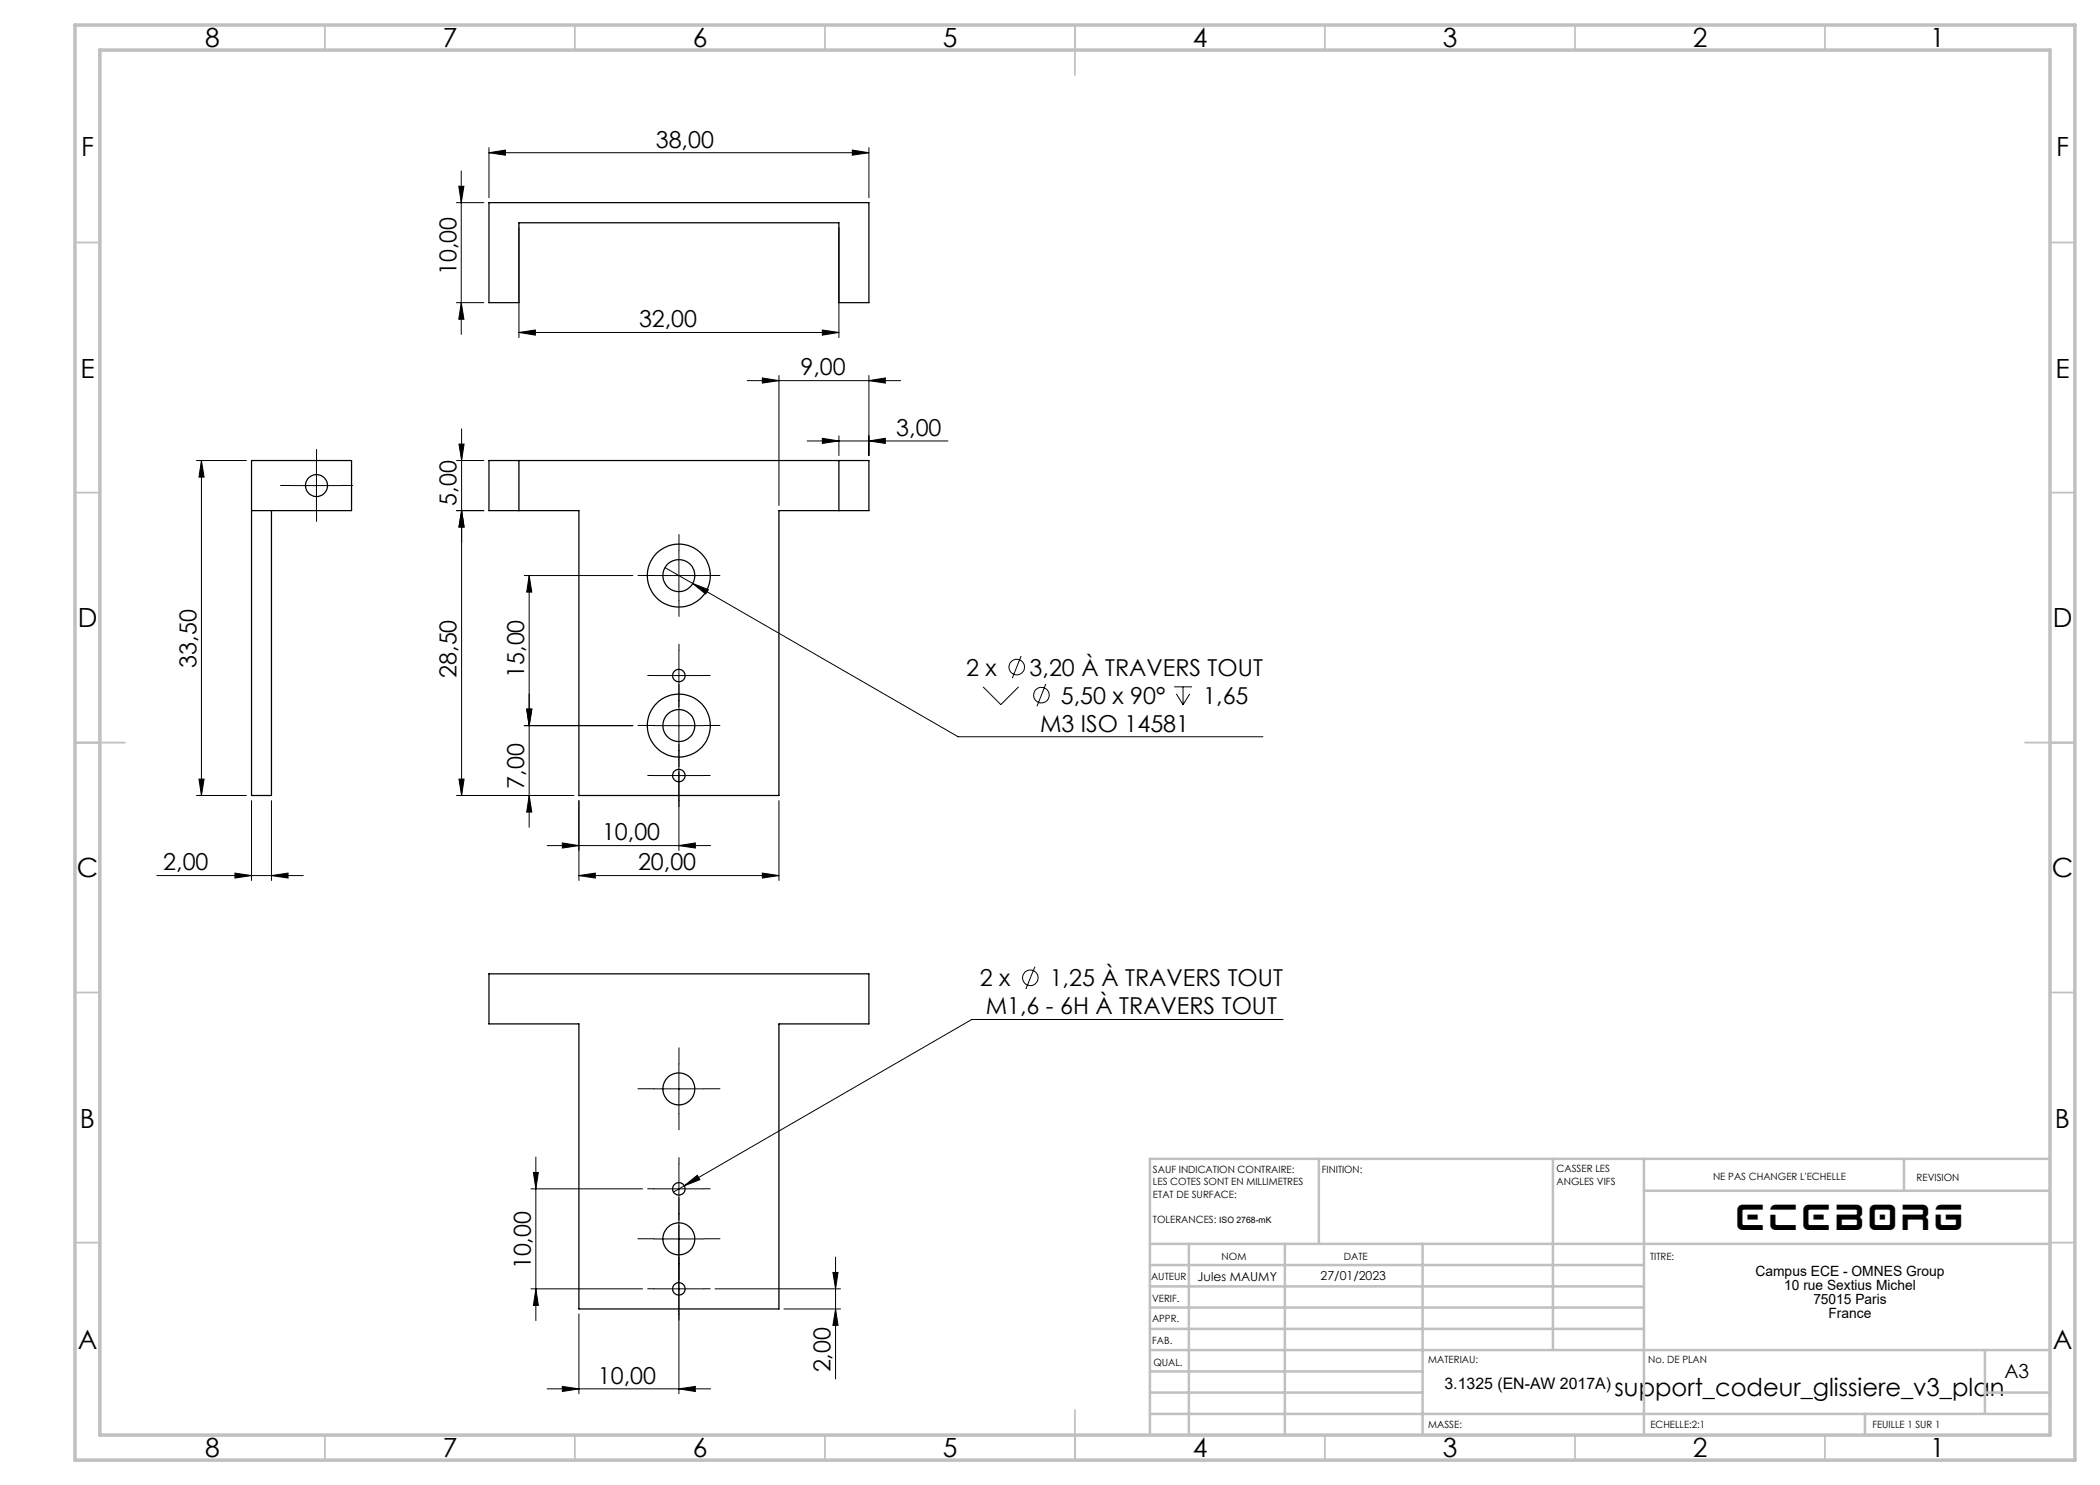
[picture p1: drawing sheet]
<svg xmlns="http://www.w3.org/2000/svg" width="420mm" height="297mm" viewBox="0 0 420 297" stroke-linecap="round" stroke-linejoin="round" font-family="sans-serif">
<g fill="none" stroke="#000" stroke-width=".2">
<path d="M91.8 37.2h1l-.5 3.3zM92.3 34.2v32.7M97.8 30.5l3.3-.5v1zM97.8 29.5v10M97.8 30.5h76M170.5 30l3.3 .5-3.3 .5zM173.8 29.5v10M91.3 40.5h5.5M103.8 45.5v22M167.8 45.5v22M91.3 60.5h5.5M92.3 60.5l.5 3.3h-1z"/>
<path d="M103.8 66.5l3.3-.5v1zM103.8 66.5h64M149.4 76.1h30.7M152.5 75.6l3.3 .5-3.3 .5zM155.8 75.1v26M164.5 66l3.3 .5-3.3 .5zM173.8 76.1l3.3-.5v1zM173.8 75.1v16M39.3 92.1h10M40.3 92.1l.5 3.3h-1zM40.3 92.1v67M58.3 97.1h10"/>
<path d="M63.3 92.1v10M91.3 92.1h5.5M91.8 88.8h1l-.5 3.3zM92.3 85.8v73.3M161.4 88.2h28.2M164.5 87.7l3.3 .5-3.3 .5zM167.8 87.2v3.9M173.8 88.2l3.3-.5v1zM92.3 102.1l.5 3.3h-1zM96.8 102.1h-5.5M104.8 115.1h21.8M105.8 115.1v50.3"/>
<path d="M105.8 115.1l.6 3.3h-1.1zM130.8 115.1h10M133 113.5l5.5 3.2M135.8 110.1v10M138.5 116.7l3.2 1.2-.6 .9zM138.5 116.7l53.1 30.7h61M130.8 135.1h10M135.8 130.1v40M196.6 137.4l3.6 3.5 3.5-3.5M204.2 131.2l-1.7 4.4M209.2 136.8l-1.8 4.4M234.8 137.4h3.6"/>
<path d="M235.3 138.8l1.3 2.1M236.6 137.4v3.5M237.9 138.8l-1.3 2.1M39.3 159.1h10M39.8 155.8h1l-.5 3.3zM91.3 159.1h23.5M91.8 155.8h1l-.5 3.3zM104.8 145.1h21.8M105.3 141.8h1.1l-.6 3.3zM105.8 159.1l.6 3.3h-1.1zM130.8 145.1h10M130.8 155.1h10"/>
<path d="M31.4 175.1h29.2M47 174.6l3.3 .5-3.3 .5zM50.3 160.1v16M54.3 175.1l3.3-.5v1zM54.3 160.1v16M109.4 169.1h32.7M112.5 168.6l3.3 .5-3.3 .5zM115.8 160.1v16M115.8 175.1l3.3-.5v1zM115.8 175.1h40M135.8 169.1l3.3-.5v1zM152.5 174.6l3.3 .5-3.3 .5z"/>
<path d="M155.8 160.1v16M207 193.4l-1.8 4.4M130.8 217.8h10M135.8 212.8v10M256.6 203.9h-62.3l-57.5 33.3M106.2 237.8h22.3M106.7 234.5h1l-.5 3.3zM107.2 231.4v32.7M130.8 237.8h10M135.8 232.8v46M136.8 237.2l2.7-2.1 .5 .8zM136.8 237.2l-2.1 1.2"/>
<path d="M106.2 257.8h22.3M107.2 257.8l.5 3.3h-1zM130.8 257.8h10M130.8 247.8h10M143 257.8h25.1M166.6 254.5h1l-.5 3.3zM167.1 251.4v24.4M109.4 277.8h32.7M112.5 277.3l3.3 .5-3.3 .5zM115.8 262.8v16M135.8 277.8l3.3-.5v1zM156.8 261.8h11.3"/>
<path d="M167.1 261.8l.5 3.3h-1z"/>
<circle cx="203.3" cy="133.4" r="1.55"/>
<circle cx="208.3" cy="139" r="1.55"/>
<circle cx="206.1" cy="195.6" r="1.55"/>
</g>
<g fill="none" stroke="#000" stroke-width=".2" stroke-dasharray="30.5 1.3 1.3 1.3">
<path d="M58.3 97.1h-2.2M63.3 92.1v-2.2M68.3 97.1h2.2M63.3 102.1v2.2M130.8 115.1h-3.2M135.8 110.1v-3.2M140.8 115.1h3.2M130.8 135.1h-1.3M135.8 120.1v3.2M135.8 130.1v-1.3M140.8 135.1h1.2M130.8 145.1h-3.2"/>
<path d="M130.8 155.1h-1.3M135.8 140.1v-3.2M135.8 150.1v3.2M135.8 140.1v1.2M135.8 150.1v-1.3M140.8 145.1h3.2M140.8 155.1h1.2M135.8 160.1v1.2M130.8 217.8h-3.2M135.8 212.8v-3.2M140.8 217.8h3.2M130.8 237.8h-1.3"/>
<path d="M135.8 232.8v-1.3M135.8 222.8v3.2M140.8 237.8h1.2M130.8 257.8h-1.3M130.8 247.8h-3.2M135.8 252.8v-1.3M135.8 242.8v1.2M135.8 242.8v-3.2M135.8 252.8v3.2M140.8 257.8h1.2M140.8 247.8h3.2M135.8 262.8v1.2"/>
</g>
<g fill="none" stroke="#c0c0c0" stroke-width=".35">
<path d="M65 5v5M115 5v5M165 5v5M215 5v10M265 5v5M315 5v5M365 5v5M15 48.5h5M410 48.5h5M15 98.5h5M410 98.5h5M15 148.5h10"/>
<path d="M405 148.5h10M15 198.5h5M410 198.5h5M15 248.5h5M410 248.5h5M65 287v5M115 287v5M165 287v5M215 282v10M265 287v5M315 287v5M365 287v5"/>
</g>
<g fill="none" stroke="#c0c0c0" stroke-width=".5">
<path d="M263.8 231.8v17M310.6 231.8v38.2M328.8 231.8v55.2M328.8 238.2h81.2M380.8 231.8v6.4M410 231.8h-180v55.2M230 248.8h180M230 257.3h98.8M230 253h98.8M237.8 248.8v38.2M257 248.8v38.2M284.5 248.8v38.2"/>
<path d="M230 265.8h98.8M230 261.5h98.8M230 278.5h54.6M230 274.3h54.6M230 270h180M397 278.5h13M397 270v12.8M230 282.8h180M373 282.8v4.2"/>
</g>
<path d="M15 5h400v287h-400zM20 10h390v277h-390z" fill="none" stroke="#c0c0c0" stroke-width=".7"/>
<g fill="#000">
<path d="M152.5 75.6l3.3 .5-3.3 .5zM173.8 76.1l3.3-.5v1zM164.5 87.7l3.3 .5-3.3 .5zM173.8 88.2l3.3-.5v1zM138.5 116.7l2.6 2.1 .6-.9zM47 174.6l3.3 .5-3.3 .5zM54.3 175.1l3.3-.5v1zM97.8 30.5l3.3-.5v1zM170.5 30l3.3 .5-3.3 .5zM103.8 66.5l3.3-.5v1zM164.5 66l3.3 .5-3.3 .5zM136.8 237.2l3.2-1.3-.5-.8z"/>
<path d="M105.8 115.1l.6 3.3h-1.1zM105.3 141.8h1.1l-.6 3.3zM91.8 88.8h1l-.5 3.3zM92.3 102.1l.5 3.3h-1zM91.8 37.2h1l-.5 3.3zM92.3 60.5l.5 3.3h-1zM106.7 234.5h1l-.5 3.3zM107.2 257.8l.5 3.3h-1zM166.6 254.5h1l-.5 3.3zM167.1 261.8l.5 3.3h-1z"/>
<path d="M39.8 155.8h1l-.5 3.3zM40.3 92.1l.5 3.3h-1z"/>
<path d="M91.8 155.8h1l-.5 3.3zM92.3 102.1l.5 3.3h-1z"/>
<path d="M105.8 159.1l.6 3.3h-1.1zM105.3 141.8h1.1l-.6 3.3z"/>
<path d="M115.8 175.1l3.3-.5v1zM152.5 174.6l3.3 .5-3.3 .5z"/>
<path d="M135.8 169.1l3.3-.5v1zM112.5 168.6l3.3 .5-3.3 .5zM135.8 277.8l3.3-.5v1zM112.5 277.3l3.3 .5-3.3 .5z"/>
</g>
<g fill="none" stroke="#000" stroke-width=".25">
<path d="M97.8 40.5h76v20h-6v-15.9h-64v15.9h-6zM97.8 92.1h76v10h-18v57h-40v-57h-18zM103.8 92.1v10M167.8 92.1v10M50.3 102.1h20v-10h-20v67h4v-57M97.8 194.8h76v10h-18v57h-40v-57h-18z"/>
<circle cx="63.3" cy="97.1" r="2.2"/>
<circle cx="135.8" cy="115.1" r="3.2"/>
<circle cx="135.8" cy="115.1" r="6.3"/>
<circle cx="135.8" cy="135.1" r="1.24"/>
<circle cx="135.8" cy="145.1" r="3.2"/>
<circle cx="135.8" cy="145.1" r="6.3"/>
<circle cx="135.8" cy="155.1" r="1.24"/>
<circle cx="135.8" cy="217.8" r="3.2"/>
<circle cx="135.8" cy="237.8" r="1.25"/>
<circle cx="135.8" cy="257.8" r="1.25"/>
<circle cx="135.8" cy="247.8" r="3.2"/>
</g>
<text font-size="6.3" x="347.5" y="246">ECEBORG</text>
<g font-size="5.3">
<text x="41" y="9.5">8</text>
<text x="88.5" y="9.5">7</text>
<text x="138.5" y="9.5">6</text>
<text x="188.5" y="9.5">5</text>
<text x="238.5" y="9.5">4</text>
<text x="288.5" y="9.5">3</text>
<text x="338.5" y="9.5">2</text>
<text x="386" y="9.5">1</text>
<text x="16.2" y="31.2">F</text>
<text x="411.2" y="31.2">F</text>
<text x="16.1" y="75.5">E</text>
<text x="411.1" y="75.5">E</text>
<text x="15.5" y="125.5">D</text>
<text x="410.5" y="125.5">D</text>
<text x="15.4" y="175.5">C</text>
<text x="410.4" y="175.5">C</text>
<text x="16" y="225.5">B</text>
<text x="411" y="225.5">B</text>
<text x="15.5" y="269.7">A</text>
<text x="410.5" y="269.7">A</text>
<text x="41" y="291.5">8</text>
<text x="88.5" y="291.5">7</text>
<text x="138.5" y="291.5">6</text>
<text x="188.5" y="291.5">5</text>
<text x="238.5" y="291.5">4</text>
<text x="288.5" y="291.5">3</text>
<text x="338.5" y="291.5">2</text>
<text x="386" y="291.5">1</text>
</g>
<text font-size="4.9" x="322.9" y="279.1">support_codeur_glissiere_v3_plan</text>
<g font-size="4.7">
<text x="131.2" y="29.5">38,00</text>
<text x="91.3" y="55" transform="rotate(-90 91.3 55)">10,00</text>
<text x="127.8" y="65.5">32,00</text>
<text x="160.1" y="75.1">9,00</text>
<text x="179.3" y="87.1">3,00</text>
<text x="91.3" y="101.1" transform="rotate(-90 91.3 101.1)">5,00</text>
<text x="39.3" y="133.5" transform="rotate(-90 39.3 133.5)">33,50</text>
<text x="91.3" y="135.6" transform="rotate(-90 91.3 135.6)">28,50</text>
<text x="104.9" y="135.6" transform="rotate(-90 104.9 135.6)">15,00</text>
<text x="193.2" y="135.1">2 x</text>
<text x="205.9" y="135.1">3,20 À TRAVERS TOUT</text>
<text x="212.2" y="140.7">5,50 x 90°</text>
<text x="240.7" y="140.7">1,65</text>
<text x="208" y="146.3">M3 ISO 14581</text>
<text x="104.9" y="157.7" transform="rotate(-90 104.9 157.7)">7,00</text>
<text x="120.4" y="168.1">10,00</text>
<text x="32.7" y="174.1">2,00</text>
<text x="127.6" y="174.1">20,00</text>
<text x="196" y="197.3">2 x</text>
<text x="209.9" y="197.3">1,25 À TRAVERS TOUT</text>
<text x="197.1" y="202.9">M1,6 - 6H À TRAVERS TOUT</text>
<text x="106.2" y="253.9" transform="rotate(-90 106.2 253.9)">10,00</text>
<text x="166.1" y="274.5" transform="rotate(-90 166.1 274.5)">2,00</text>
<text x="119.6" y="276.7">10,00</text>
</g>
<text font-size="3.9" x="400.9" y="275.5">A3</text>
<text font-size="3.2" x="288.9" y="277.8">3.1325 (EN-AW 2017A)</text>
<g font-size="2.8">
<text x="351.1" y="255.2">Campus ECE - OMNES Group</text>
<text x="356.8" y="258">10 rue Sextius Michel</text>
<text x="362.7" y="260.8">75015 Paris</text>
<text x="365.7" y="263.7">France</text>
</g>
<g font-size="2.5">
<text x="239.5" y="256.1">Jules MAUMY</text>
<text x="264.1" y="256">27/01/2023</text>
</g>
<g font-size="2">
<text x="230.6" y="234.6">SAUF INDICATION CONTRAIRE:</text>
<text x="230.6" y="237.1">LES COTES SONT EN MILLIMETRES</text>
<text x="230.6" y="239.6">ETAT DE SURFACE:</text>
<text x="264.4" y="234.6">FINITION:</text>
<text x="311.3" y="234.5">CASSER LES</text>
<text x="311.3" y="237">ANGLES VIFS</text>
<text x="342.6" y="236">NE PAS CHANGER L'ECHELLE</text>
<text x="383.3" y="236.2">REVISION</text>
<text x="230.6" y="244.6">TOLERANCES:</text>
<text x="244.3" y="252">NOM</text>
<text x="268.8" y="252">DATE</text>
<text x="330" y="251.9">TITRE:</text>
<text x="230.2" y="256.1">AUTEUR</text>
<text x="230.4" y="260.3">VERIF.</text>
<text x="230.4" y="264.4">APPR.</text>
<text x="230.5" y="268.8">FAB.</text>
<text x="230.7" y="273.1">QUAL.</text>
<text x="285.6" y="272.5">MATERIAU:</text>
<text x="329.6" y="272.5">No. DE PLAN</text>
<text x="285.6" y="285.5">MASSE:</text>
<text x="330.1" y="285.6">ECHELLE:2:1</text>
<text x="374.5" y="285.6">FEUILLE 1 SUR 1</text>
</g>
<text font-size="1.8" x="243.8" y="244.6">ISO 2768-mK</text>
</svg>
